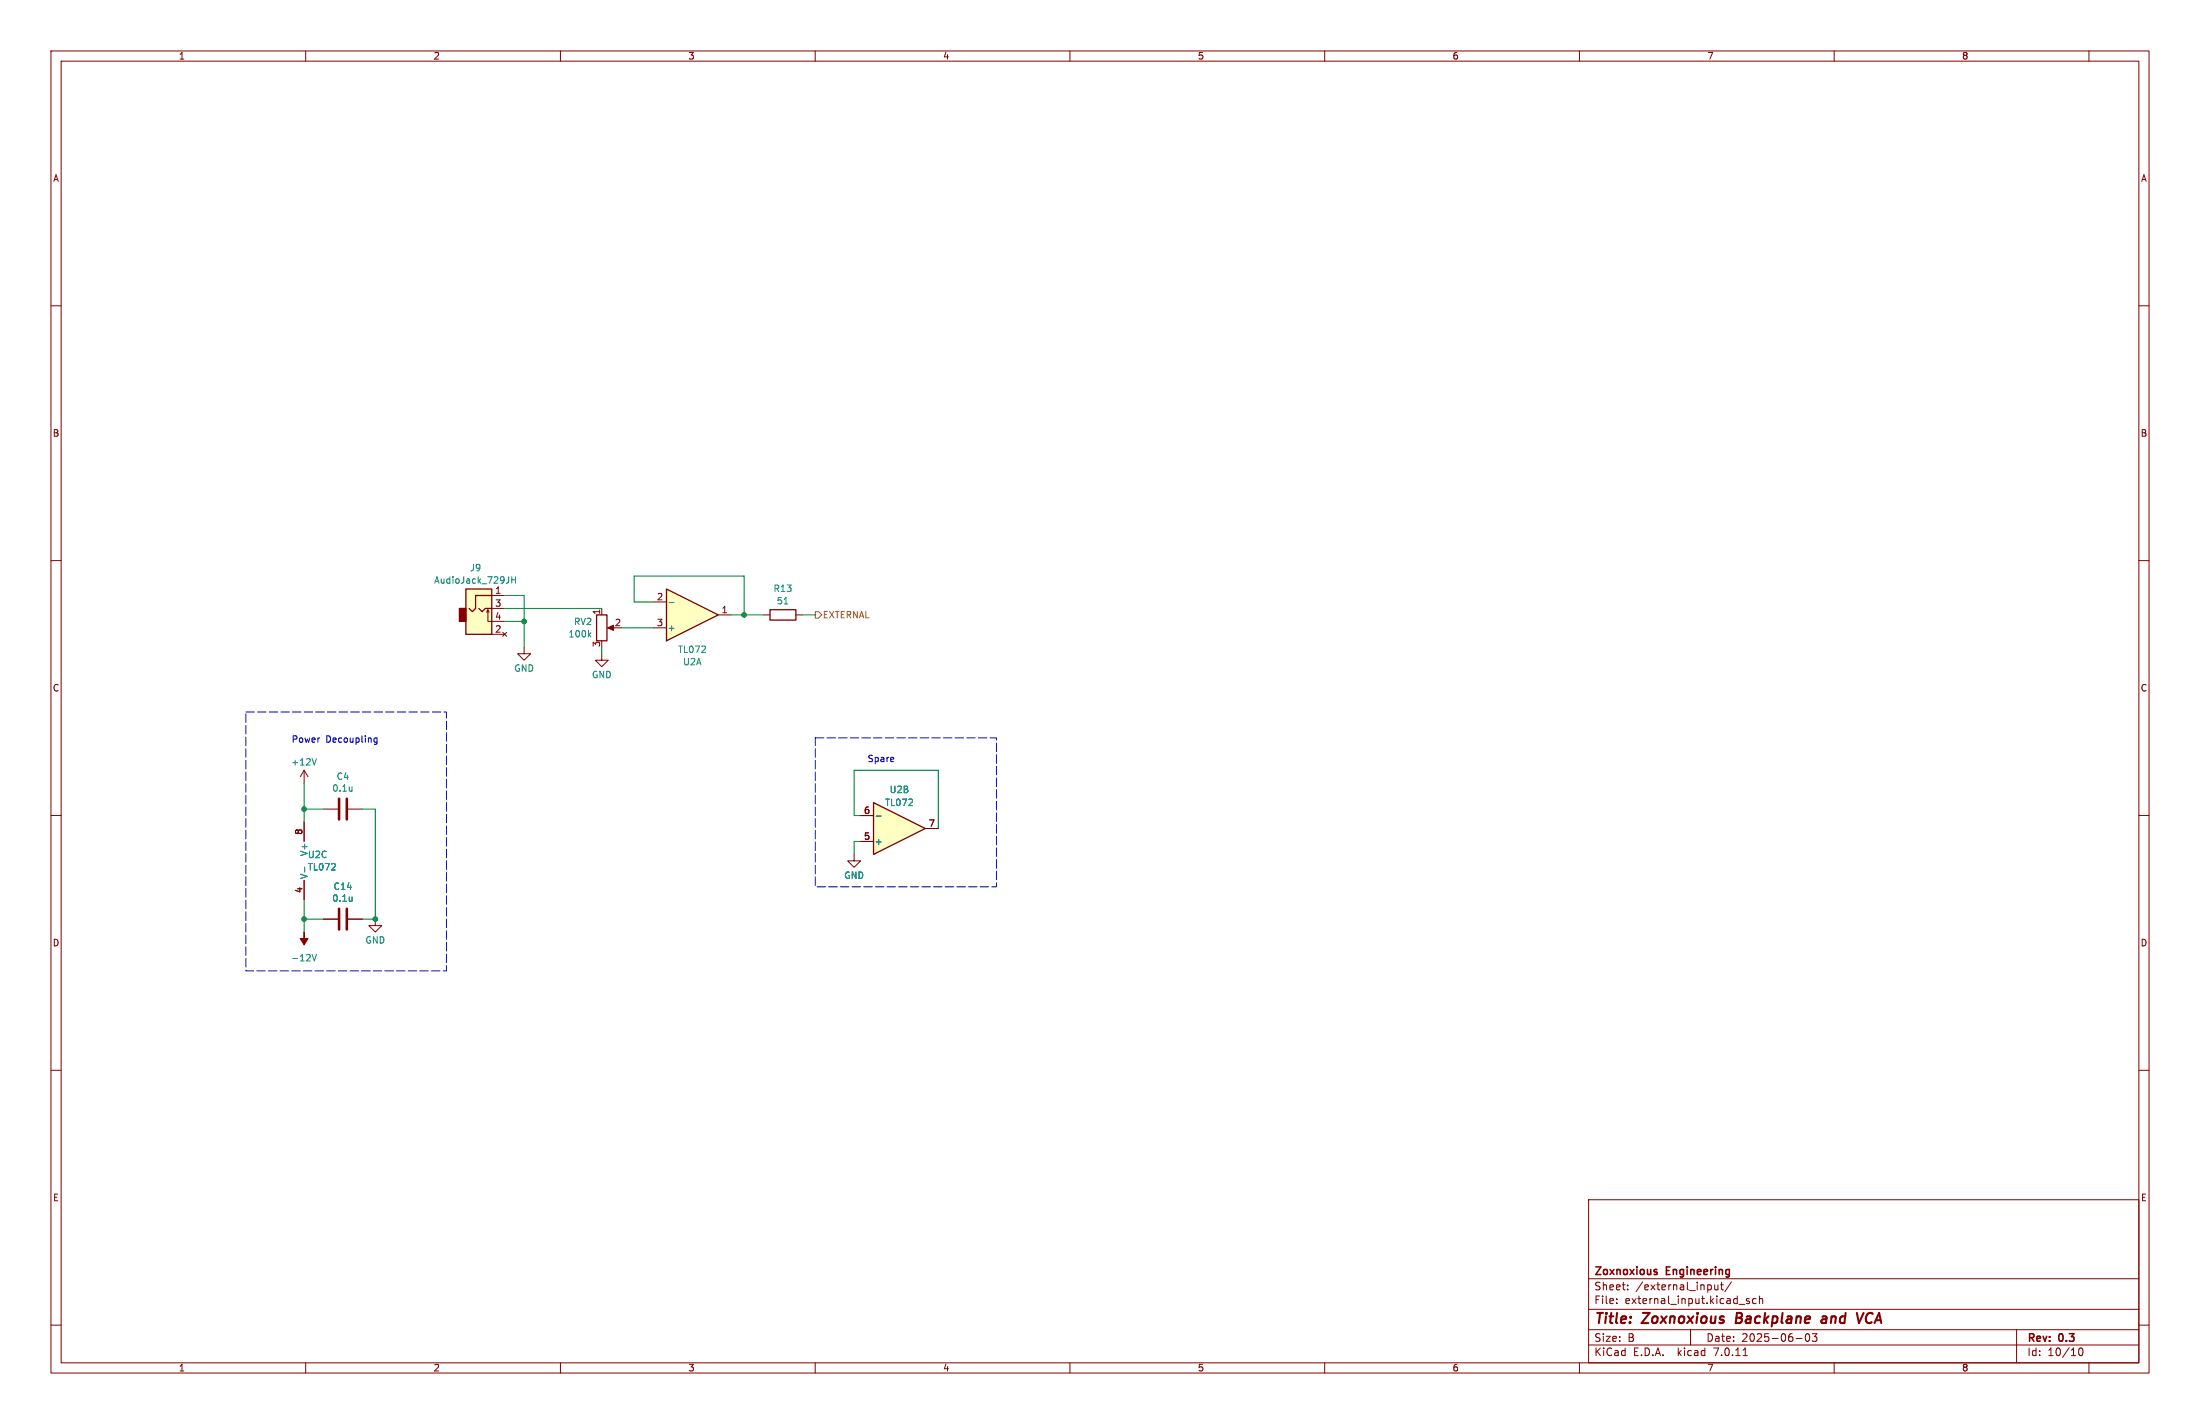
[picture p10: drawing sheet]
<svg xmlns="http://www.w3.org/2000/svg" width="432mm" height="279mm" viewBox="0 0 432 279" stroke-linecap="round" stroke-linejoin="round" font-family="sans-serif">
<g fill="none" stroke="#840000" stroke-width=".2">
<path d="M10 10h411.8v259.4h-411.8zM12 12h407.8v255.4h-407.8zM60 10v2M110 10v2M160 10v2M210 10v2M260 10v2M310 10v2M360 10v2M410 10v2M10 60h2M419.8 60h2"/>
<path d="M10 110h2M419.8 110h2M149.9 120.7h1.2M156.2 120.7h1.3M10 160h2M59.7 151.1l-.8 1.3M59.7 151.1v2.6M59.7 151.1l.8 1.3M63.5 158.8h2.8M68.3 158.8h2.8M419.8 160h2M167.6 167.6v1.3h1.3l-1.3 1.3-1.2-1.3h1.2"/>
<path d="M10 210h2M419.8 210h2M311.8 235.4h108v32h-108zM10 260h2M311.8 256.9h108M311.8 250.9h108M317.3 255.6v.2M317.3 254.9v.1M319.5 252.9v.2M319.5 252.2v.1M336.5 252.1l.1 .9 .4 .1 .2-.2M337.2 252.1v1"/>
<path d="M337.7 252.1h.6M337.9 251.6v1.3l.4 .2M339.8 251.5l-1.3 1.9M343.3 254.9l-.3-.1-.2 .2v.2l.5 .2v.3h-.5M344.7 254.9l-.4-.1-.3 .3 .1 .6h.6M345.3 254.9l.2-.1 .4 .1 .1 .9M345.3 254.3v1.5M419.8 260h2M60 267.4v2M110 267.4v2M160 267.4v2M210 267.4v2"/>
<path d="M260 267.4v2M310 267.4v2M311.8 263.9h108M311.8 260.9h108M331.8 260.9v3M342.1 266h.9M352.5 262.6h1.2M354.5 261.8a.81 .81 0 0 0 .3 1.4l.2-.2 .2-.4-.2-.8M355.7 261.7h.9l-.5 .6 .4 .1v.6l-.2 .2-.6-.2M360 267.4v2M395.8 260.9v6.5M408.2 264.6l.1-.1a.8 .8 0 0 1 .5 .7 .8 .8 0 0 1-.5 .8 1 1 0 0 1-.1-1.4z"/>
<path d="M410 267.4v2"/>
</g>
<path d="M340.9 257.6l-.2 2h.7M357.7 258.4h.7M358.5 258.7l-.7 .1a.4 .4 0 0 0-.3 .4 .4 .4 0 0 0 .2 .4l.7-.1M365.8 257.6l-.9 2M366.5 257.9l-.1 .2a1.23 1.23 0 0 0 .1 1.4" fill="none" stroke="#840000" stroke-width=".4"/>
<path d="M325.1 249.6l.2 .2-.2 .3M325.1 249.1h.1" fill="none" stroke="#840000" stroke-width=".3"/>
<path d="M66.5 156.7v4.1M68.1 156.7v4.1" fill="none" stroke="#840000" stroke-width=".51"/>
<path d="M153.9 118.5h.7M62.1 148.8l-.4 1.3M69.1 154.4v.8M69.1 155.1l-.1 .1" fill="none" stroke="#008484" stroke-width=".2"/>
<path d="M151.1 119.6h5.1v2.1h-5.1z" fill="none" stroke="#840000" stroke-width=".25"/>
<path d="M130.8 115.6l10.2 5.1-10.2 5z" fill="#ffffc2"/>
<path d="M130.8 115.6l10.2 5.1-10.2 5z" fill="none" stroke="#840000" stroke-width=".25"/>
<path d="M128.3 118.1h2.5M128.3 123.2h2.5M141 120.7h2.5" fill="none" stroke="#840000" stroke-width=".2"/>
<path d="M131.3 118.2h1" fill="none" stroke="#008484" stroke-width=".2"/>
<path d="M171.4 157.5l10.2 5.1-10.2 5z" fill="#ffffc2"/>
<path d="M91.4 115.6h5.1v8.9h-5.1zM94 119.4l.6 .6 .6-.6h1.3M96.5 116.8h-3.2v2.6l-.6 .6-.6-.6M117.1 120.7h2v5h-2zM171.4 157.5l10.2 5.1-10.2 5z" fill="none" stroke="#840000" stroke-width=".25"/>
<g fill="none" stroke="#840000" stroke-width=".2">
<path d="M95.8 119.6l.2 .5M96.5 116.8h2.6M96.5 119.4h2.6M118.1 119.4v1.3M95.5 120.1l.3-.5v2.3h3.3M96.5 124.5h2.6M98.7 124.1l.7 .7M99.4 124.1l-.7 .7M102.9 127v1.3h1.2l-1.2 1.2-1.3-1.2h1.3M118.1 128.3v1.2h1.3l-1.3 1.3-1.3-1.3h1.3M119.6 123.2h1M59.7 161.3v3.8"/>
<path d="M59.7 172.7v3.8M168.9 165.1h2.5M168.9 160h2.5M181.6 162.6h2.5M63.5 180.3h2.8M68.3 180.3h2.8M73.7 180.3v1.3h1.2l-1.2 1.3-1.3-1.3h1.3"/>
</g>
<path d="M100.5 113.2v1.2M100.5 113.8h.7M101.2 113.2v1.2M115.6 124.5l.4 .5M116 124.1l-.5 .5M69.1 176v.8M69.1 176.7l-.1 .1M172 160.1h.9M61.3 187.3l.4 1.2 .4-1.2" fill="none" stroke="#008484" stroke-width=".2"/>
<g fill="#840000" stroke="#840000" stroke-width=".2">
<path d="M119.3 123.2l1.1-.5v1z"/>
<path d="M59.7 182.9v1.3h.8l-.8 1.2-.8-1.2h.8z"/>
</g>
<path d="M66.5 178.3v4.1M68.1 178.3v4.1" fill="none" stroke="#840000" stroke-width=".51"/>
<path d="M91.4 115.6h5.1v8.9h-5.1z" fill="#ffffc2" stroke="#ffffc2" stroke-width=".2"/>
<path d="M90.2 119.4h1.2v2.5h-1.2z" fill="#840000" stroke="#840000" stroke-width=".25"/>
<path d="M160 120h.7l.6 .7-.6 .6h-.7z" fill="none" stroke="#848400" stroke-width=".2"/>
<path d="M74 144.8v1l-.2 .3-.3-.1M74 144.9l-.4-.1-.2 .2 .1 .6h.5" fill="none" stroke="#0000c2" stroke-width=".2"/>
<path d="M48.3 139.7h39.3v50.8h-39.3v-50.8M160 144.8h35.6v29.2h-35.6v-29.2" fill="none" stroke="#0000c2" stroke-width=".2" stroke-dasharray="1.7 .6"/>
<g fill="none" stroke="#008400" stroke-width=".2">
<path d="M99.1 116.8h3.8v10.2M99.1 119.4h19M128.3 118.1h-3.8v-5.1h21.5v7.7M99.1 121.9h3.8M118.1 127v1.3M121.9 123.2h6.4M143.5 120.7h6.4M157.5 120.7h2.5M59.7 153.7v7.6M59.7 158.8h3.8M71.1 158.8h2.6v21.5h-2.6M59.7 176.5v6.4"/>
<path d="M168.9 160h-1.3v-8.9h16.5v11.5M168.9 165.1h-1.3v2.5M59.7 180.3h3.8"/>
</g>
<g fill="#008400" stroke="#008400" stroke-width=".2">
<circle cx="59.7" cy="180.3" r=".46"/>
<circle cx="59.7" cy="158.8" r=".46"/>
<circle cx="102.9" cy="121.9" r=".46"/>
<circle cx="73.7" cy="180.3" r=".46"/>
<circle cx="146" cy="120.7" r=".46"/>
</g>
<g font-size="2.8" fill="#840000">
<text x="312.8" y="260.3">Title:</text>
<text x="322.5" y="260.3">Zoxnoxious</text>
<text x="341.5" y="260.3">Backplane</text>
<text x="359.2" y="260.3">and</text>
<text x="367" y="260.3">VCA</text>
</g>
<g font-size="2.1" fill="#840000">
<text x="312.8" y="250.6">Zoxnoxious</text>
<text x="327.1" y="250.6">Engineering</text>
<text x="312.8" y="256.1">File:</text>
<text x="312.8" y="253.4">Sheet:</text>
<text x="318.9" y="256.1">external_input.kicad_sch</text>
<text x="321" y="253.4">/external_input/</text>
<text x="312.8" y="263.5">Size:</text>
<text x="319.5" y="263.5">B</text>
<text x="334.8" y="263.5">Date:</text>
<text x="341.8" y="263.5">2025-06-03</text>
<text x="397.8" y="263.7">Rev:</text>
<text x="404.2" y="263.7">0.3</text>
<text x="312.8" y="266.3">KiCad</text>
<text x="320.5" y="266.3">E.D.A.</text>
<text x="329.4" y="266.3">kicad</text>
<text x="336.6" y="266.3">7.0.11</text>
<text x="397.8" y="266.3">Id:</text>
<text x="401.9" y="266.3">10/10</text>
</g>
<g font-size="1.8" fill="#840000">
<text x="35" y="11.9">1</text>
<text x="85" y="11.9">2</text>
<text x="135" y="11.9">3</text>
<text x="185" y="11.9">4</text>
<text x="235" y="11.9">5</text>
<text x="285" y="11.9">6</text>
<text x="335" y="11.9">7</text>
<text x="385" y="11.9">8</text>
<text x="10.3" y="35.9">A</text>
<text x="420.1" y="35.9">A</text>
<text x="10.3" y="85.9">B</text>
<text x="420.1" y="85.9">B</text>
<text x="97.1" y="116.6">1</text>
<text x="97.1" y="119.1">3</text>
<text x="128.8" y="117.9">2</text>
<text x="97.1" y="124.2">2</text>
<text x="97.1" y="121.7">4</text>
<text x="117.9" y="120.7" transform="rotate(-90 117.9 120.7)">1</text>
<text x="120.6" y="122.9">2</text>
<text x="128.8" y="122.9">3</text>
<text x="141.5" y="120.4">1</text>
<text x="117.9" y="127.1" transform="rotate(-90 117.9 127.1)">3</text>
<text x="10.3" y="135.9">C</text>
<text x="420.1" y="135.9">C</text>
<text x="169.5" y="159.8">6</text>
<text x="59.4" y="163.9" transform="rotate(-90 59.4 163.9)">8</text>
<text x="169.5" y="164.8">5</text>
<text x="182.2" y="162.3">7</text>
<text x="59.4" y="175.3" transform="rotate(-90 59.4 175.3)">4</text>
<text x="10.3" y="185.9">D</text>
<text x="420.1" y="185.9">D</text>
<text x="10.3" y="235.9">E</text>
<text x="420.1" y="235.9">E</text>
<text x="35" y="269.3">1</text>
<text x="85" y="269.3">2</text>
<text x="135" y="269.3">3</text>
<text x="185" y="269.3">4</text>
<text x="235" y="269.3">5</text>
<text x="285" y="269.3">6</text>
<text x="335" y="269.3">7</text>
<text x="385" y="269.3">8</text>
</g>
<g font-size="1.8" fill="#008484">
<text x="92.2" y="112.3">J9</text>
<text x="85.1" y="114.7">AudioJack_729JH</text>
<text x="151.7" y="116.4">R13</text>
<text x="152.4" y="118.8">51</text>
<text x="111.5" y="125.3">100k</text>
<text x="112.6" y="122.8">RV2</text>
<text x="130.9" y="124.1">+</text>
<text x="100.8" y="132">GND</text>
<text x="133" y="128.3">TL072</text>
<text x="134" y="130.7">U2A</text>
<text x="116.1" y="133.3">GND</text>
<text x="57" y="150.4">+12V</text>
<text x="65.1" y="155.5">0.1u</text>
<text x="66" y="153.2">C4</text>
<text x="174.5" y="155.8">U2B</text>
<text x="173.6" y="158.3">TL072</text>
<text x="171.6" y="166">+</text>
<text x="60.3" y="168.6">U2C</text>
<text x="60.3" y="171">TL072</text>
<text x="60.6" y="172.6" transform="rotate(-90 60.6 172.6)">V-</text>
<text x="60.6" y="168.1" transform="rotate(-90 60.6 168.1)">V+</text>
<text x="165.6" y="172.6">GND</text>
<text x="65.1" y="177.1">0.1u</text>
<text x="65.4" y="174.8">C14</text>
<text x="71.6" y="185.3">GND</text>
<text x="57" y="188.8">-12V</text>
</g>
<text font-size="1.8" fill="#848400" x="161.4" y="121.5">EXTERNAL</text>
<g font-size="1.8" fill="#0000c2">
<text x="57.1" y="145.8">Power</text>
<text x="63.9" y="145.8">Decoupling</text>
<text x="170.2" y="149.6">Spare</text>
</g>
</svg>
